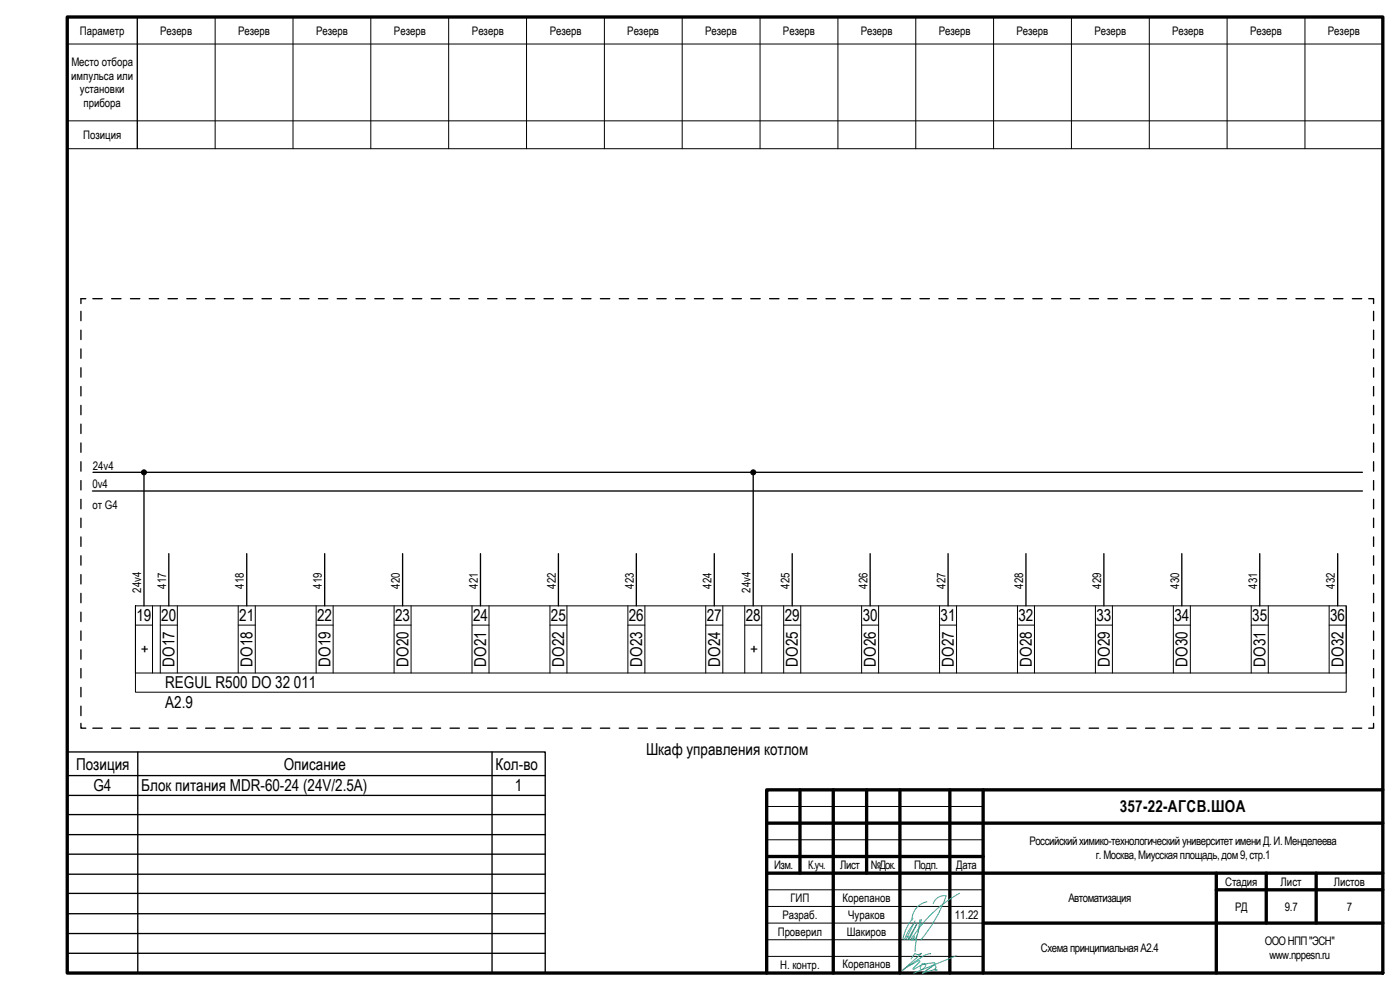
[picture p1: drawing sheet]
<svg xmlns="http://www.w3.org/2000/svg" width="420mm" height="297mm" viewBox="0 0 420 297" stroke-linecap="round" stroke-linejoin="round" font-family="sans-serif">
<g fill="none" stroke="#000" stroke-width="1">
<path d="M20.2 5.1h394.8v286.9h-394.8zM240.1 237v25M250.1 237v55M260.1 237v25M270.1 237v55M285.1 237v55M295.1 237v55M415 237h-184.9v55M230.1 247h184.9M230.1 257h65M230.1 262h184.9M295.1 277h119.9"/>
<path d="M365 262v30M365 267h50M380 262v15M395 262v15"/>
</g>
<g fill="none" stroke="#000" stroke-width=".3">
<path d="M20.2 13.2h394.8M41.2 5.1v39.5M64.6 5.1v39.5M87.9 5.1v39.5M111.3 5.1v39.5M134.7 5.1v39.5M158 5.1v39.5M181.4 5.1v39.5M204.7 5.1v39.5M228.1 5.1v39.5M251.5 5.1v39.5M274.8 5.1v39.5"/>
<path d="M298.2 5.1v39.5M321.6 5.1v39.5M344.9 5.1v39.5M368.3 5.1v39.5M391.6 5.1v39.5M415 5.1v39.5h-394.8M20.2 36.3h394.8M40.6 181.8v20.1h363.4v-20.1M40.6 187.6h5.2M40.6 181.8h363.4v25.9h-363.4zM45.8 181.8v20.1M48.1 187.6h5.1"/>
<path d="M48.1 181.8v20.1M53.2 181.8v20.1M71.5 187.6h5.1M71.5 181.8v20.1M76.6 181.8v20.1M94.9 187.6h5.1M94.9 181.8v20.1M100 181.8v20.1M118.3 187.6h5.1M118.3 181.8v20.1M123.4 181.8v20.1M141.7 187.6h5.1"/>
<path d="M141.7 181.8v20.1M146.8 181.8v20.1M165 187.6h5.1M165 181.8v20.1M170.1 181.8v20.1M188.4 187.6h5.1M188.4 181.8v20.1M193.5 181.8v20.1M211.8 187.6h5.1M211.8 181.8v20.1M216.9 181.8v20.1M223.5 187.6h5.1"/>
<path d="M223.5 181.8v20.1M228.6 181.8v20.1M235.2 187.6h5.1M235.2 181.8v20.1M240.3 181.8v20.1M258.6 187.6h5.1M258.6 181.8v20.1M263.7 181.8v20.1M282 187.6h5.1M282 181.8v20.1M287.1 181.8v20.1M305.4 187.6h5.1"/>
<path d="M305.4 181.8v20.1M310.5 181.8v20.1M328.7 187.6h5.2M328.7 181.8v20.1M333.9 181.8v20.1M352.1 187.6h5.1M352.1 181.8v20.1M357.2 181.8v20.1M375.5 181.8v20.1M375.5 187.6h5.1M380.6 181.8v20.1M398.9 181.8v20.1"/>
<path d="M398.9 187.6h5.1M230.1 242h65M230.1 252h65M230.1 267h65M230.1 277h65M230.1 272h65M230.1 287h65M230.1 282h65"/>
<circle cx="43.2" cy="141.7" r=".75"/>
<circle cx="226.1" cy="141.7" r=".75"/>
</g>
<g fill="none" stroke="#3dad99" stroke-width=".3">
<path d="M274 275.5a13 13 0 0 0-3 6.4M274.2 277.2a15 15 0 0 0-2.7 4.8M274.6 276.3l-2.7 5.6M275.6 279.6l-.7 2.9-.3 3M276.1 275.9l-.5 3.7M276.5 275.8l-.9 3.8M278.2 270.6a5.6 5.6 0 0 0-4.5 5.5M280.1 271.1a3.5 3.5 0 0 1 3.9-2.3 42.7 42.7 0 0 1-7.7 13.2M288 268a38.6 38.6 0 0 0-13.8 12.8M271.9 290.3l4-2.1 .1 .4-2 2.2h.3l2.1-1.3-.2 1 .1 .3 .3 .1 .8-.5a.66 .66 0 0 0 .4-1 .66 .66 0 0 0-1.1 0l3.4-.5h.5v.3l-3.7 2.8M272.2 281l.5 .1 .2 .6M272.9 281.9l2.3-4.7-2.8 4.8"/>
<path d="M273.6 281.6l-.2 .4M274 280.8a.64 .64 0 0 1 .2 .7 .64 .64 0 0 1-.6 .4zM274.1 281.6l-.7 .4M274.3 281l-.1 1.1M275.3 280.4l-.7 1.7M277 292l3.2-2.3a.46 .46 0 0 1 .5 0 .46 .46 0 0 1 .2 .6l-.3 .6 .3 .4a.26 .26 0 0 0 .3-.3 .26 .26 0 0 0-.4-.2l-4 1.2M279.3 286.2l-1.9 .5-6.5 4.4 5.7-5.1a1.59 1.59 0 0 1-2 .1l-1.2 1.6M287 286.8l-12.8 5.2"/>
</g>
<g fill="none" stroke="#000" stroke-width=".4">
<path d="M24.3 93.4v2.8M24.3 99.1v2.8M25.7 89.6h-1.4v1.5M27.9 89.6h2.8M33.5 89.6h2.8M39.1 89.6h2.9M44.8 89.6h2.8M50.4 89.6h2.8M56.1 89.6h2.8M61.7 89.6h2.8M67.3 89.6h2.9M73 89.6h2.8"/>
<path d="M78.6 89.6h2.9M84.3 89.6h2.8M89.9 89.6h2.8M95.6 89.6h2.8M101.2 89.6h2.8M106.8 89.6h2.9M112.5 89.6h2.8M118.1 89.6h2.8M123.8 89.6h2.8M129.4 89.6h2.8M135.1 89.6h2.8M140.7 89.6h2.8"/>
<path d="M146.3 89.6h2.9M152 89.6h2.8M157.6 89.6h2.8M163.3 89.6h2.8M168.9 89.6h2.8M174.6 89.6h2.8M180.2 89.6h2.8M185.8 89.6h2.8M191.5 89.6h2.8M197.1 89.6h2.8M202.7 89.6h2.9M208.4 89.6h2.8"/>
<path d="M214 89.6h2.9M219.7 89.6h2.8M225.3 89.6h2.8M231 89.6h2.8M236.6 89.6h2.8M242.2 89.6h2.9M247.9 89.6h2.8M253.5 89.6h2.8M259.2 89.6h2.8M264.8 89.6h2.8M270.5 89.6h2.8M276.1 89.6h2.8"/>
<path d="M281.7 89.6h2.9M287.4 89.6h2.8M293 89.6h2.8M298.7 89.6h2.8M304.3 89.6h2.8M310 89.6h2.8M315.6 89.6h2.8M321.2 89.6h2.9M326.9 89.6h2.8M332.5 89.6h2.8M338.1 89.6h2.9M343.8 89.6h2.8"/>
<path d="M349.4 89.6h2.9M355.1 89.6h2.8M360.7 89.6h2.8M366.4 89.6h2.8M372 89.6h2.8M377.6 89.6h2.9M383.3 89.6h2.8M388.9 89.6h2.8M394.6 89.6h2.8M400.2 89.6h2.8M405.9 89.6h2.8M410.8 89.6h1.4v1.5"/>
<path d="M412.2 93.4v2.8M412.2 99.1v2.8M24.3 104.7v2.8M24.3 110.3v2.9M24.3 116v2.8M412.2 104.7v2.8M412.2 110.3v2.9M412.2 116v2.8M24.3 121.6v2.8M24.3 127.3v2.8M24.3 132.9v2.8M24.3 138.5v2.9"/>
<path d="M412.2 121.6v2.8M412.2 127.3v2.8M412.2 132.9v2.8M412.2 138.5v2.9M24.3 144.2v2.8M24.3 149.8v2.9M24.3 155.5v2.8M27.8 147.3h381.1M27.9 141.7h381M43.2 142.5v39.3M226 142.5v39.3M412.2 144.2v2.8"/>
<path d="M412.2 149.8v2.9M412.2 155.5v2.8M24.3 161.1v2.8M24.3 166.8v2.8M24.3 172.4v2.8M24.3 178v2.8M50.7 166.1v15.7M74.1 166.1v15.7M97.4 166.1v15.7M120.8 166.1v15.7M144.2 166.1v15.7M167.6 166.1v15.7"/>
<path d="M191 166.1v15.7M214.4 166.1v15.7M237.8 166.1v15.7M261.1 166.1v15.7M284.5 166.1v15.7M307.9 166.1v15.7M331.3 166.1v15.7M354.7 166.1v15.7M378.1 166.1v15.7M401.5 166.1v15.7M412.2 161.1v2.8M412.2 166.8v2.8"/>
<path d="M412.2 172.4v2.8M412.2 178v2.8M24.3 183.7v2.8M24.3 189.3v2.8M24.3 195v2.8M412.2 183.7v2.8M412.2 189.3v2.8M412.2 195v2.8M24.3 217v1.5h1.4M24.3 200.6v2.8M24.3 206.2v2.9M24.3 211.9v2.8"/>
<path d="M27.9 218.5h2.8M33.5 218.5h2.8M39.1 218.5h2.9M44.8 218.5h2.8M50.4 218.5h2.8M56.1 218.5h2.8M61.7 218.5h2.8M67.3 218.5h2.9M73 218.5h2.8M78.6 218.5h2.9M84.3 218.5h2.8M89.9 218.5h2.8"/>
<path d="M95.6 218.5h2.8M101.2 218.5h2.8M106.8 218.5h2.9M112.5 218.5h2.8M118.1 218.5h2.8M123.8 218.5h2.8M129.4 218.5h2.8M135.1 218.5h2.8M140.7 218.5h2.8M146.3 218.5h2.9M152 218.5h2.8M157.6 218.5h2.8"/>
<path d="M163.3 218.5h2.8M168.9 218.5h2.8M174.6 218.5h2.8M180.2 218.5h2.8M185.8 218.5h2.8M191.5 218.5h2.8M197.1 218.5h2.8M202.7 218.5h2.9M208.4 218.5h2.8M214 218.5h2.9M219.7 218.5h2.8M225.3 218.5h2.8"/>
<path d="M231 218.5h2.8M236.6 218.5h2.8M242.2 218.5h2.9M247.9 218.5h2.8M253.5 218.5h2.8M259.2 218.5h2.8M264.8 218.5h2.8M270.5 218.5h2.8M276.1 218.5h2.8M281.7 218.5h2.9M287.4 218.5h2.8M293 218.5h2.8"/>
<path d="M298.7 218.5h2.8M304.3 218.5h2.8M310 218.5h2.8M315.6 218.5h2.8M321.2 218.5h2.9M326.9 218.5h2.8M332.5 218.5h2.8M338.1 218.5h2.9M343.8 218.5h2.8M349.4 218.5h2.9M355.1 218.5h2.8M360.7 218.5h2.8"/>
<path d="M366.4 218.5h2.8M372 218.5h2.8M377.6 218.5h2.9M383.3 218.5h2.8M388.9 218.5h2.8M394.6 218.5h2.8M400.2 218.5h2.8M405.9 218.5h2.8M412.2 217v1.5h-1.4M412.2 200.6v2.8M412.2 206.2v2.9M412.2 211.9v2.8"/>
<path d="M20.2 238.7h143.4M20.2 232.7h143.4M41.3 225.6v66.2M147.7 225.6v66.3M20.2 250.4h143.4M20.2 256.3h143.4M20.2 244.4h143.4M20.2 262.3h143.4M20.2 274.2h143.4M20.2 268.1h143.4M20.2 291.8v-66.2h143.4v66.3M20.2 280.1h143.4"/>
<path d="M20.2 286h143.4"/>
</g>
<g fill="#000">
<circle cx="43.2" cy="141.7" r=".75"/>
<circle cx="226.1" cy="141.7" r=".74"/>
</g>
<g font-size="4.9">
<text x="41" y="186.4">19</text>
<text x="48.4" y="186.4">20</text>
<text x="71.8" y="186.4">21</text>
<text x="95.2" y="186.4">22</text>
<text x="118.6" y="186.4">23</text>
<text x="142" y="186.4">24</text>
<text x="165.3" y="186.4">25</text>
<text x="188.7" y="186.4">26</text>
<text x="212.1" y="186.4">27</text>
<text x="223.8" y="186.4">28</text>
<text x="235.5" y="186.4">29</text>
<text x="258.9" y="186.4">30</text>
<text x="282.3" y="186.4">31</text>
<text x="305.7" y="186.4">32</text>
<text x="329" y="186.4">33</text>
<text x="352.4" y="186.4">34</text>
<text x="375.8" y="186.4">35</text>
<text x="399.2" y="186.4">36</text>
<text x="44.9" y="195.9" transform="rotate(-90 44.9 195.9)">+</text>
<text x="227.8" y="195.9" transform="rotate(-90 227.8 195.9)">+</text>
<text x="52.4" y="200" transform="rotate(-90 52.4 200)">DO17</text>
<text x="75.8" y="200" transform="rotate(-90 75.8 200)">DO18</text>
<text x="99.2" y="200" transform="rotate(-90 99.2 200)">DO19</text>
<text x="122.6" y="200" transform="rotate(-90 122.6 200)">DO20</text>
<text x="146" y="200" transform="rotate(-90 146 200)">DO21</text>
<text x="169.3" y="200" transform="rotate(-90 169.3 200)">DO22</text>
<text x="192.7" y="200" transform="rotate(-90 192.7 200)">DO23</text>
<text x="216.1" y="200" transform="rotate(-90 216.1 200)">DO24</text>
<text x="239.5" y="200" transform="rotate(-90 239.5 200)">DO25</text>
<text x="262.9" y="200" transform="rotate(-90 262.9 200)">DO26</text>
<text x="286.3" y="200" transform="rotate(-90 286.3 200)">DO27</text>
<text x="309.7" y="200" transform="rotate(-90 309.7 200)">DO28</text>
<text x="333" y="200" transform="rotate(-90 333 200)">DO29</text>
<text x="356.4" y="200" transform="rotate(-90 356.4 200)">DO30</text>
<text x="379.8" y="200" transform="rotate(-90 379.8 200)">DO31</text>
<text x="403.2" y="200" transform="rotate(-90 403.2 200)">DO32</text>
<text x="49.6" y="206.5">REGUL R500 DO 32 011</text>
<text x="49.6" y="212.3">A2.9</text>
<text x="193.9" y="226.4">Шкаф управления котлом</text>
<text x="22.8" y="231.1">Позиция</text>
<text x="85.2" y="231.1">Описание</text>
<text x="148.7" y="231.1">Кол-во</text>
<text x="28.1" y="237.3">G4</text>
<text x="42.4" y="237.3">Блок питания MDR-60-24 (24V/2.5A)</text>
<text x="154.5" y="237.4">1</text>
<text x="336.1" y="243.7">357-22-АГСВ.ШОА</text>
</g>
<g font-size="3.5">
<text x="24" y="10.4">Параметр</text>
<text x="48.1" y="10.4">Резерв</text>
<text x="71.5" y="10.4">Резерв</text>
<text x="94.9" y="10.4">Резерв</text>
<text x="118.2" y="10.4">Резерв</text>
<text x="141.6" y="10.4">Резерв</text>
<text x="165" y="10.4">Резерв</text>
<text x="188.3" y="10.4">Резерв</text>
<text x="211.6" y="10.4">Резерв</text>
<text x="235" y="10.4">Резерв</text>
<text x="258.3" y="10.4">Резерв</text>
<text x="281.7" y="10.4">Резерв</text>
<text x="305.1" y="10.4">Резерв</text>
<text x="328.4" y="10.4">Резерв</text>
<text x="351.8" y="10.4">Резерв</text>
<text x="375.2" y="10.4">Резерв</text>
<text x="398.5" y="10.4">Резерв</text>
<text x="21.4" y="23.9">импульса или</text>
<text x="21.4" y="19.8">Место отбора</text>
<text x="24" y="28">установки</text>
<text x="25.1" y="32.2">прибора</text>
<text x="24.9" y="41.7">Позиция</text>
<text x="27.9" y="140.9">24v4</text>
<text x="27.7" y="146.5">0v4</text>
<text x="27.7" y="152.7">от G4</text>
<text x="42.4" y="177.8" transform="rotate(-90 42.4 177.8)">24v4</text>
<text x="49.8" y="176.7" transform="rotate(-90 49.8 176.7)">417</text>
<text x="73.2" y="176.7" transform="rotate(-90 73.2 176.7)">418</text>
<text x="96.6" y="176.7" transform="rotate(-90 96.6 176.7)">419</text>
<text x="120" y="176.7" transform="rotate(-90 120 176.7)">420</text>
<text x="143.4" y="176.7" transform="rotate(-90 143.4 176.7)">421</text>
<text x="166.8" y="176.7" transform="rotate(-90 166.8 176.7)">422</text>
<text x="190.2" y="176.7" transform="rotate(-90 190.2 176.7)">423</text>
<text x="213.5" y="176.7" transform="rotate(-90 213.5 176.7)">424</text>
<text x="225.2" y="177.8" transform="rotate(-90 225.2 177.8)">24v4</text>
<text x="236.9" y="176.7" transform="rotate(-90 236.9 176.7)">425</text>
<text x="260.3" y="176.7" transform="rotate(-90 260.3 176.7)">426</text>
<text x="283.7" y="176.7" transform="rotate(-90 283.7 176.7)">427</text>
<text x="307.1" y="176.7" transform="rotate(-90 307.1 176.7)">428</text>
<text x="330.5" y="176.7" transform="rotate(-90 330.5 176.7)">429</text>
<text x="353.9" y="176.7" transform="rotate(-90 353.9 176.7)">430</text>
<text x="377.2" y="176.7" transform="rotate(-90 377.2 176.7)">431</text>
<text x="400.6" y="176.7" transform="rotate(-90 400.6 176.7)">432</text>
<text x="309" y="253.7">Российскийхимико-технологическийуниверситетимениД.И.Менделеева</text>
<text x="328.9" y="257.8">г.Москва,Миусскаяплощадь,дом9,стр.1</text>
<text x="232.4" y="260.7">Изм.</text>
<text x="242.6" y="260.7">К.уч.</text>
<text x="252.2" y="260.7">Лист</text>
<text x="261.4" y="260.7">№Док.</text>
<text x="274.4" y="260.7">Подп.</text>
<text x="287" y="260.7">Дата</text>
<text x="367.7" y="265.7">Стадия</text>
<text x="384.3" y="265.7">Лист</text>
<text x="400.3" y="265.7">Листов</text>
<text x="234.8" y="275.8">Разраб.</text>
<text x="237.2" y="270.6">ГИП</text>
<text x="252.9" y="270.6">Корепанов</text>
<text x="254.6" y="275.7">Чураков</text>
<text x="286.5" y="275.8">11.22</text>
<text x="320.6" y="270.7">Автоматизация</text>
<text x="370.7" y="273.2">РД</text>
<text x="385.6" y="273.2">9.7</text>
<text x="404.2" y="273.2">7</text>
<text x="233.4" y="280.7">Проверил</text>
<text x="254.1" y="280.7">Шакиров</text>
<text x="312.4" y="285.7">СхемапринципиальнаяА2.4</text>
<text x="379.5" y="283.6">ОООНПП&quot;ЭСН&quot;</text>
<text x="380.9" y="287.8">www.nppesn.ru</text>
<text x="234.1" y="290.6">Н. контр.</text>
<text x="252.9" y="290.6">Корепанов</text>
</g>
</svg>
